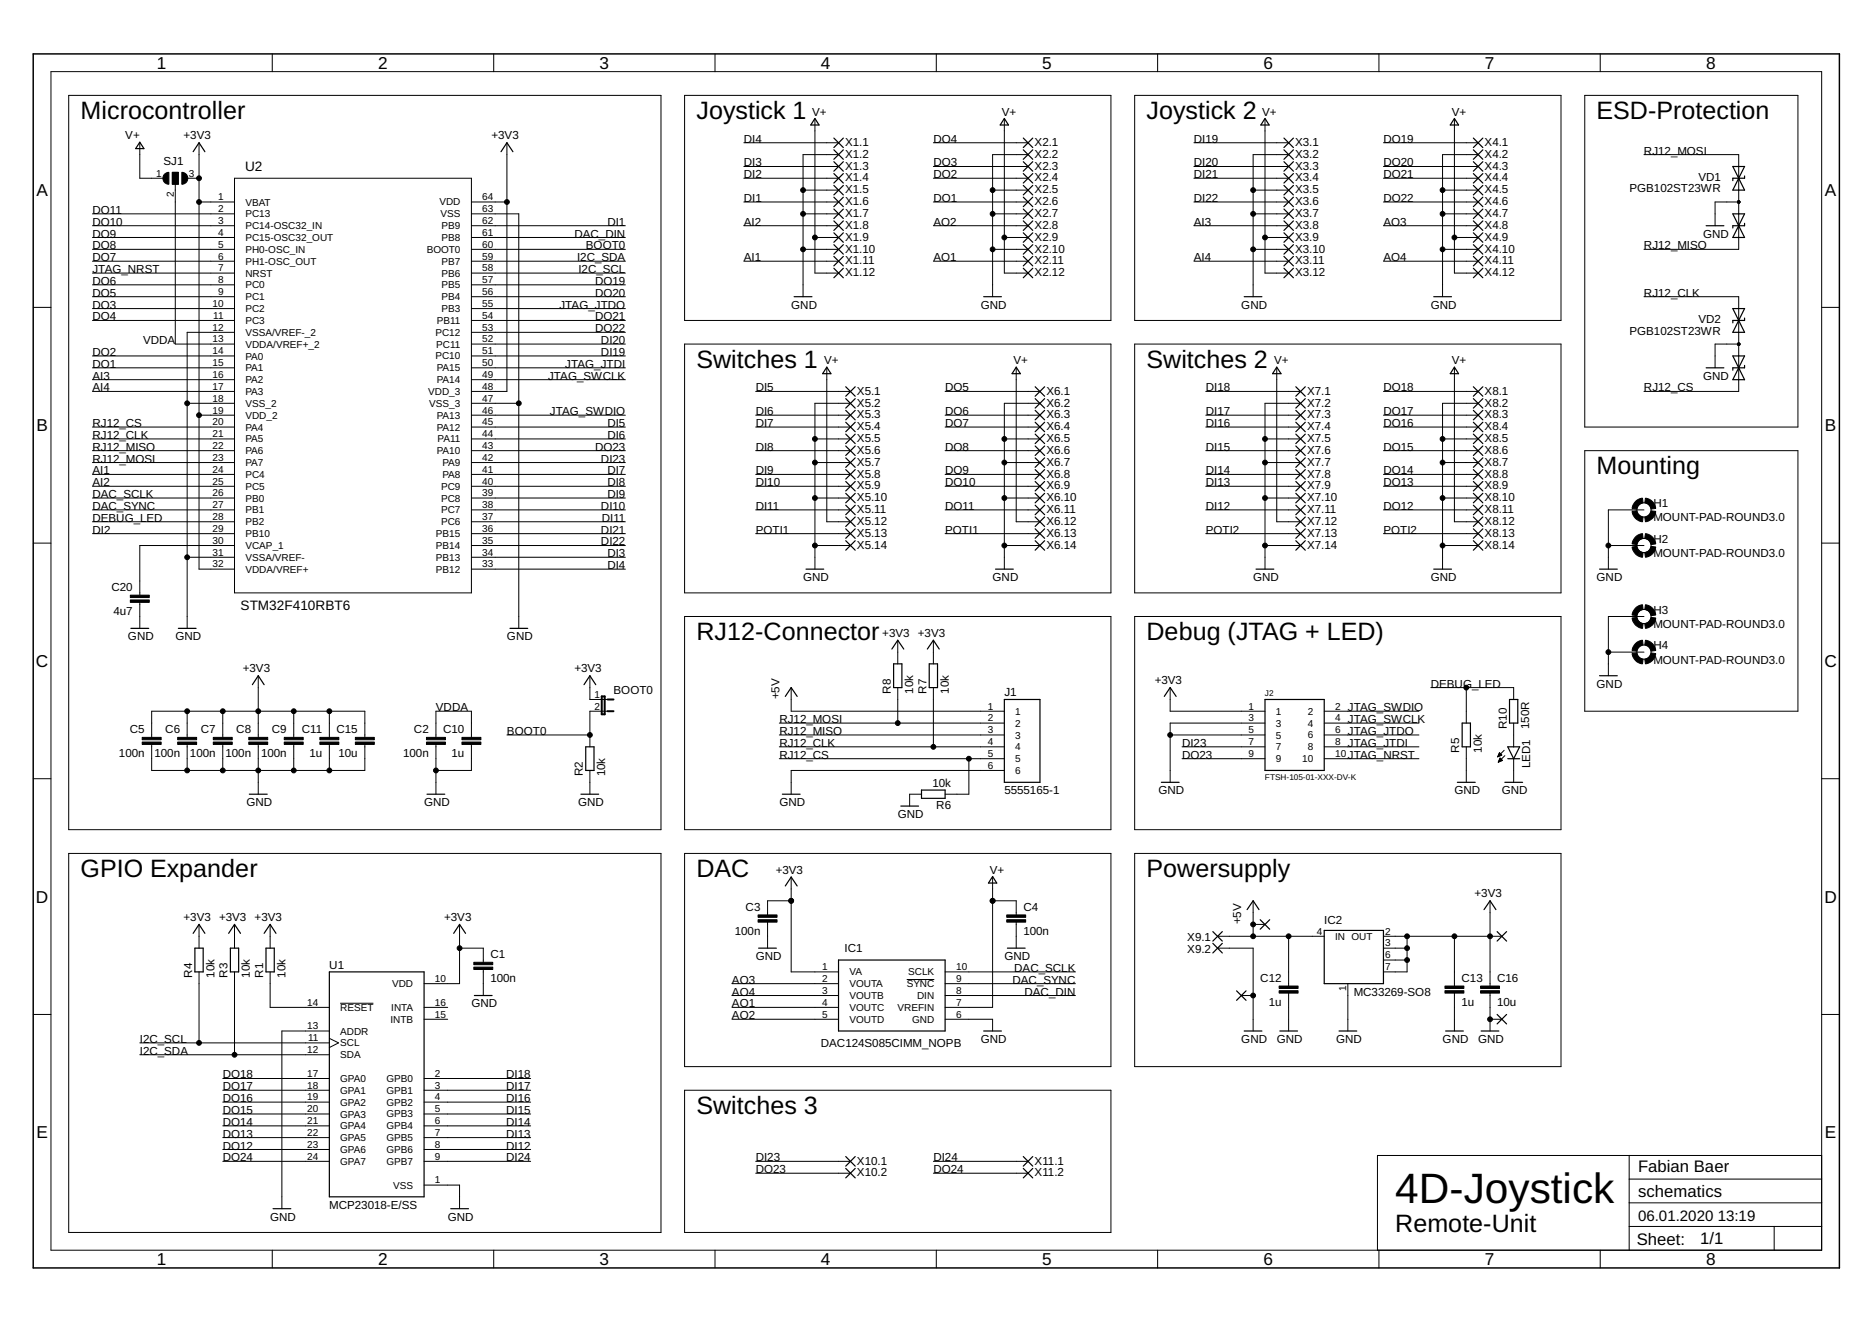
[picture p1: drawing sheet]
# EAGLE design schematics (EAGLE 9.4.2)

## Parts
BOOT0  JP1E  [JP1]
C1  100n  C-EUC0603  [C0603]
C2  100n  C-EUC0603  [C0603]
C3  100n  C-EUC0603  [C0603]
C4  100n  C-EUC0603  [C0603]
C5  100n  C-EUC0603  [C0603]
C6  100n  C-EUC0603  [C0603]
C7  100n  C-EUC0603  [C0603]
C8  100n  C-EUC0603  [C0603]
C9  100n  C-EUC0603  [C0603]
C10  1u  C-EUC0603  [C0603]
C11  1u  C-EUC0603  [C0603]
C12  1u  C-EUC0603  [C0603]
C13  1u  C-EUC0603  [C0603]
C15  10u  C-EUC0603  [C0603]
C16  10u  C-EUC0603  [C0603]
C20  4u7  C-EUC0603  [C0603]
H1  MOUNT-PAD-ROUND3.0  [3,0-PAD]
H2  MOUNT-PAD-ROUND3.0  [3,0-PAD]
H3  MOUNT-PAD-ROUND3.0  [3,0-PAD]
H4  MOUNT-PAD-ROUND3.0  [3,0-PAD]
IC1  DAC124S085CIMM_NOPB  [SOP50P490X110-10N]
IC2  MC33269-SO8  [SO08]
J1  5555165-1  [TE_5555165-1]
J2  FTSH-105-01-XXX-DV-K  [FTSH-105-01-XXX-DV-K]
LED1  LEDSML0603  [SML0603]
R1  10k  R-EU_R0603  [R0603]
R2  10k  R-EU_R0603  [R0603]
R3  10k  R-EU_R0603  [R0603]
R4  10k  R-EU_R0603  [R0603]
R5  10k  R-EU_R0603  [R0603]
R6  10k  R-EU_R0603  [R0603]
R7  10k  R-EU_R0603  [R0603]
R8  10k  R-EU_R0603  [R0603]
R10  150R  R-EU_R0603  [R0603]
SJ1  SJ2W  [SJ_2]
U1  MCP23018-E/SS  [SOP65P780X200-24N]
U2  STM32F410RBT6  [LQFP64-10X10MM]
VD1  PGB102ST23WR  [SOT23]
VD2  PGB102ST23WR  [SOT23]
X1.1  WIREPAD1,6/0,9  [1,6/0,9]
X1.2  WIREPAD1,6/0,9  [1,6/0,9]
X1.3  WIREPAD1,6/0,9  [1,6/0,9]
X1.4  WIREPAD1,6/0,9  [1,6/0,9]
X1.5  WIREPAD1,6/0,9  [1,6/0,9]
X1.6  WIREPAD1,6/0,9  [1,6/0,9]
X1.7  WIREPAD1,6/0,9  [1,6/0,9]
X1.8  WIREPAD1,6/0,9  [1,6/0,9]
X1.9  WIREPAD1,6/0,9  [1,6/0,9]
X1.10  WIREPAD1,6/0,9  [1,6/0,9]
X1.11  WIREPAD1,6/0,9  [1,6/0,9]
X1.12  WIREPAD1,6/0,9  [1,6/0,9]
X2.1  WIREPAD1,6/0,9  [1,6/0,9]
X2.2  WIREPAD1,6/0,9  [1,6/0,9]
X2.3  WIREPAD1,6/0,9  [1,6/0,9]
X2.4  WIREPAD1,6/0,9  [1,6/0,9]
X2.5  WIREPAD1,6/0,9  [1,6/0,9]
X2.6  WIREPAD1,6/0,9  [1,6/0,9]
X2.7  WIREPAD1,6/0,9  [1,6/0,9]
X2.8  WIREPAD1,6/0,9  [1,6/0,9]
X2.9  WIREPAD1,6/0,9  [1,6/0,9]
X2.10  WIREPAD1,6/0,9  [1,6/0,9]
X2.11  WIREPAD1,6/0,9  [1,6/0,9]
X2.12  WIREPAD1,6/0,9  [1,6/0,9]
X3.1  WIREPAD1,6/0,9  [1,6/0,9]
X3.2  WIREPAD1,6/0,9  [1,6/0,9]
X3.3  WIREPAD1,6/0,9  [1,6/0,9]
X3.4  WIREPAD1,6/0,9  [1,6/0,9]
X3.5  WIREPAD1,6/0,9  [1,6/0,9]
X3.6  WIREPAD1,6/0,9  [1,6/0,9]
X3.7  WIREPAD1,6/0,9  [1,6/0,9]
X3.8  WIREPAD1,6/0,9  [1,6/0,9]
X3.9  WIREPAD1,6/0,9  [1,6/0,9]
X3.10  WIREPAD1,6/0,9  [1,6/0,9]
X3.11  WIREPAD1,6/0,9  [1,6/0,9]
X3.12  WIREPAD1,6/0,9  [1,6/0,9]
X4.1  WIREPAD1,6/0,9  [1,6/0,9]
X4.2  WIREPAD1,6/0,9  [1,6/0,9]
X4.3  WIREPAD1,6/0,9  [1,6/0,9]
X4.4  WIREPAD1,6/0,9  [1,6/0,9]
X4.5  WIREPAD1,6/0,9  [1,6/0,9]
X4.6  WIREPAD1,6/0,9  [1,6/0,9]
X4.7  WIREPAD1,6/0,9  [1,6/0,9]
X4.8  WIREPAD1,6/0,9  [1,6/0,9]
X4.9  WIREPAD1,6/0,9  [1,6/0,9]
X4.10  WIREPAD1,6/0,9  [1,6/0,9]
X4.11  WIREPAD1,6/0,9  [1,6/0,9]
X4.12  WIREPAD1,6/0,9  [1,6/0,9]
X5.1  WIREPAD1,6/0,9  [1,6/0,9]
X5.2  WIREPAD1,6/0,9  [1,6/0,9]
X5.3  WIREPAD1,6/0,9  [1,6/0,9]
X5.4  WIREPAD1,6/0,9  [1,6/0,9]
X5.5  WIREPAD1,6/0,9  [1,6/0,9]
X5.6  WIREPAD1,6/0,9  [1,6/0,9]
X5.7  WIREPAD1,6/0,9  [1,6/0,9]
X5.8  WIREPAD1,6/0,9  [1,6/0,9]
X5.9  WIREPAD1,6/0,9  [1,6/0,9]
X5.10  WIREPAD1,6/0,9  [1,6/0,9]
X5.11  WIREPAD1,6/0,9  [1,6/0,9]
X5.12  WIREPAD1,6/0,9  [1,6/0,9]
X5.13  WIREPAD1,6/0,9  [1,6/0,9]
X5.14  WIREPAD1,6/0,9  [1,6/0,9]
X5.15  WIREPAD1,6/0,9  [1,6/0,9]
X5.16  WIREPAD1,6/0,9  [1,6/0,9]
X5.17  WIREPAD1,6/0,9  [1,6/0,9]
X5.18  WIREPAD1,6/0,9  [1,6/0,9]
X6.1  WIREPAD1,6/0,9  [1,6/0,9]
X6.2  WIREPAD1,6/0,9  [1,6/0,9]
X6.3  WIREPAD1,6/0,9  [1,6/0,9]
X6.4  WIREPAD1,6/0,9  [1,6/0,9]
X6.5  WIREPAD1,6/0,9  [1,6/0,9]
X6.6  WIREPAD1,6/0,9  [1,6/0,9]
X6.7  WIREPAD1,6/0,9  [1,6/0,9]
X6.8  WIREPAD1,6/0,9  [1,6/0,9]
X6.9  WIREPAD1,6/0,9  [1,6/0,9]
X6.10  WIREPAD1,6/0,9  [1,6/0,9]
X6.11  WIREPAD1,6/0,9  [1,6/0,9]
X6.12  WIREPAD1,6/0,9  [1,6/0,9]
X6.13  WIREPAD1,6/0,9  [1,6/0,9]
X6.14  WIREPAD1,6/0,9  [1,6/0,9]
X7.1  WIREPAD1,6/0,9  [1,6/0,9]
X7.2  WIREPAD1,6/0,9  [1,6/0,9]
X7.3  WIREPAD1,6/0,9  [1,6/0,9]
X7.4  WIREPAD1,6/0,9  [1,6/0,9]
X7.5  WIREPAD1,6/0,9  [1,6/0,9]
X7.6  WIREPAD1,6/0,9  [1,6/0,9]
X7.7  WIREPAD1,6/0,9  [1,6/0,9]
X7.8  WIREPAD1,6/0,9  [1,6/0,9]
X7.9  WIREPAD1,6/0,9  [1,6/0,9]
X7.10  WIREPAD1,6/0,9  [1,6/0,9]
X7.11  WIREPAD1,6/0,9  [1,6/0,9]
X7.12  WIREPAD1,6/0,9  [1,6/0,9]
X7.13  WIREPAD1,6/0,9  [1,6/0,9]
X7.14  WIREPAD1,6/0,9  [1,6/0,9]
X8.1  WIREPAD1,6/0,9  [1,6/0,9]
X8.2  WIREPAD1,6/0,9  [1,6/0,9]
X8.3  WIREPAD1,6/0,9  [1,6/0,9]
X8.4  WIREPAD1,6/0,9  [1,6/0,9]
X8.5  WIREPAD1,6/0,9  [1,6/0,9]
X8.6  WIREPAD1,6/0,9  [1,6/0,9]
X8.7  WIREPAD1,6/0,9  [1,6/0,9]
X8.8  WIREPAD1,6/0,9  [1,6/0,9]
X8.9  WIREPAD1,6/0,9  [1,6/0,9]
X8.10  WIREPAD1,6/0,9  [1,6/0,9]
X8.11  WIREPAD1,6/0,9  [1,6/0,9]
X8.12  WIREPAD1,6/0,9  [1,6/0,9]
X8.13  WIREPAD1,6/0,9  [1,6/0,9]
X8.14  WIREPAD1,6/0,9  [1,6/0,9]
X9.1  WIREPAD2,54/1,0  [2,54/1,0]
X9.2  WIREPAD2,54/1,0  [2,54/1,0]
X10.1  WIREPAD1,6/0,9  [1,6/0,9]
X10.2  WIREPAD1,6/0,9  [1,6/0,9]
X11.1  WIREPAD1,6/0,9  [1,6/0,9]
X11.2  WIREPAD1,6/0,9  [1,6/0,9]

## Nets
+3V3: BOOT0.1 C1.1 C3.1 C5.1 C6.1 C7.1 C8.1 C9.1 C11.1 C13.1 C15.1 C16.1 IC1.1(VA) IC2.2(OUT) IC2.3(OUT) IC2.6(OUT) IC2.7(OUT) J2.1 R1.2 R3.2 R4.2 R7.2 R8.2 SJ1.3 U1.10(VDD) U2.1(VBAT) U2.19(VDD_2) U2.32(VDDA/VREF+) U2.48(VDD_3) U2.64(VDD) X5.15.1(P)
+5V: C12.1 IC2.4(IN) J1.1 X5.17.1(P) X9.1.1(P)
AI1: U2.24(PC4) X1.11.1(P)
AI2: U2.25(PC5) X1.8.1(P)
AI3: U2.16(PA2) X3.8.1(P)
AI4: U2.17(PA3) X3.11.1(P)
AO1: IC1.4(VOUTC) X2.11.1(P)
AO2: IC1.5(VOUTD) X2.8.1(P)
AO3: IC1.2(VOUTA) X4.8.1(P)
AO4: IC1.3(VOUTB) X4.11.1(P)
BOOT0: BOOT0.2 R2.2 U2.60(BOOT0)
DAC_DIN: IC1.8(DIN) U2.61(PB8)
DAC_SCLK: IC1.10(SCLK) U2.26(PB0)
DAC_SYNC: IC1.9(!SYNC) U2.27(PB1)
DEBUG_LED: R5.2 R10.2 U2.28(PB2)
DI1: U2.62(PB9) X1.6.1(P)
DI2: U2.29(PB10) X1.4.1(P)
DI3: U2.34(PB13) X1.3.1(P)
DI4: U2.33(PB12) X1.1.1(P)
DI5: U2.45(PA12) X5.1.1(P)
DI6: U2.44(PA11) X5.3.1(P)
DI7: U2.41(PA8) X5.4.1(P)
DI8: U2.40(PC9) X5.6.1(P)
DI9: U2.39(PC8) X5.8.1(P)
DI10: U2.38(PC7) X5.9.1(P)
DI11: U2.37(PC6) X5.11.1(P)
DI12: U1.8(GPB6) X7.11.1(P)
DI13: U1.7(GPB5) X7.9.1(P)
DI14: U1.6(GPB4) X7.8.1(P)
DI15: U1.5(GPB3) X7.6.1(P)
DI16: U1.4(GPB2) X7.4.1(P)
DI17: U1.3(GPB1) X7.3.1(P)
DI18: U1.2(GPB0) X7.1.1(P)
DI19: U2.51(PC10) X3.1.1(P)
DI20: U2.52(PC11) X3.3.1(P)
DI21: U2.36(PB15) X3.4.1(P)
DI22: U2.35(PB14) X3.6.1(P)
DI23: J2.7 U2.42(PA9) X10.1.1(P)
DI24: U1.9(GPB7) X11.1.1(P)
DO1: U2.15(PA1) X2.6.1(P)
DO2: U2.14(PA0) X2.4.1(P)
DO3: U2.10(PC2) X2.3.1(P)
DO4: U2.11(PC3) X2.1.1(P)
DO5: U2.9(PC1) X6.1.1(P)
DO6: U2.8(PC0) X6.3.1(P)
DO7: U2.6(PH1-OSC_OUT) X6.4.1(P)
DO8: U2.5(PH0-OSC_IN) X6.6.1(P)
DO9: U2.4(PC15-OSC32_OUT) X6.8.1(P)
DO10: U2.3(PC14-OSC32_IN) X6.9.1(P)
DO11: U2.2(PC13) X6.11.1(P)
DO12: U1.23(GPA6) X8.11.1(P)
DO13: U1.22(GPA5) X8.9.1(P)
DO14: U1.21(GPA4) X8.8.1(P)
DO15: U1.20(GPA3) X8.6.1(P)
DO16: U1.19(GPA2) X8.4.1(P)
DO17: U1.18(GPA1) X8.3.1(P)
DO18: U1.17(GPA0) X8.1.1(P)
DO19: U2.57(PB5) X4.1.1(P)
DO20: U2.56(PB4) X4.3.1(P)
DO21: U2.54(PB11) X4.4.1(P)
DO22: U2.53(PC12) X4.6.1(P)
DO23: J2.9 U2.43(PA10) X10.2.1(P)
DO24: U1.24(GPA7) X11.2.1(P)
GND: C1.2 C2.2 C3.2 C4.2 C5.2 C6.2 C7.2 C8.2 C9.2 C10.2 C11.2 C12.2 C13.2 C15.2 C16.2 C20.2 H1.B3,0(MOUNT) H2.B3,0(MOUNT) H3.B3,0(MOUNT) H4.B3,0(MOUNT) IC1.6(GND) IC2.1(GND/ADJ) J1.6 J2.3 J2.5 LED1.C R2.1 R5.1 R6.2 U1.1(VSS) U1.13(ADDR) U2.12(VSSA/VREF-_2) U2.18(VSS_2) U2.31(VSSA/VREF-) U2.47(VSS_3) U2.63(VSS) VD1.3(C) VD2.3(C) X1.2.1(P) X1.5.1(P) X1.7.1(P) X1.10.1(P) X2.2.1(P) X2.5.1(P) X2.7.1(P) X2.10.1(P) X3.2.1(P) X3.5.1(P) X3.7.1(P) X3.10.1(P) X4.2.1(P) X4.5.1(P) X4.7.1(P) X4.10.1(P) X5.2.1(P) X5.5.1(P) X5.7.1(P) X5.10.1(P) X5.14.1(P) X5.16.1(P) X5.18.1(P) X6.2.1(P) X6.5.1(P) X6.7.1(P) X6.10.1(P) X6.14.1(P) X7.2.1(P) X7.5.1(P) X7.7.1(P) X7.10.1(P) X7.14.1(P) X8.2.1(P) X8.5.1(P) X8.7.1(P) X8.10.1(P) X8.14.1(P) X9.2.1(P)
I2C_SCL: R4.1 U1.11(SCL) U2.58(PB6)
I2C_SDA: R3.1 U1.12(SDA) U2.59(PB7)
JTAG_JTDI: J2.8 U2.50(PA15)
JTAG_JTDO: J2.6 U2.55(PB3)
JTAG_NRST: J2.10 U2.7(NRST)
JTAG_SWCLK: J2.4 U2.49(PA14)
JTAG_SWDIO: J2.2 U2.46(PA13)
N$1: R1.1 U1.14(!RESET)
N$2: C20.1 U2.30(VCAP_1)
N$5: LED1.A R10.1
POTI1: X5.13.1(P) X6.13.1(P)
POTI2: X7.13.1(P) X8.13.1(P)
RJ12_CLK: J1.4 R7.1 U2.21(PA5) VD2.2(A1)
RJ12_CS: J1.5 R6.1 U2.20(PA4) VD2.1(A)
RJ12_MISO: J1.3 U2.22(PA6) VD1.1(A)
RJ12_MOSI: J1.2 R8.1 U2.23(PA7) VD1.2(A1)
V+: C4.1 IC1.7(VREFIN) SJ1.1 X1.9.1(P) X1.12.1(P) X2.9.1(P) X2.12.1(P) X3.9.1(P) X3.12.1(P) X4.9.1(P) X4.12.1(P) X5.12.1(P) X6.12.1(P) X7.12.1(P) X8.12.1(P)
VDDA: C2.1 C10.1 SJ1.2 U2.13(VDDA/VREF+_2)
Unconnected: U1.15(INTB) U1.16(INTA)

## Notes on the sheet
- Microcontroller | Joystick 1 | Joystick 2 | ESD-Protection
- Switches 1 | Switches 2
- Mounting
- RJ12-Connector | Debug (JTAG + LED)
- GPIO Expander | DAC | Powersupply
- Switches 3
- Fabian Baer
- 4D-Joystick
- Remote-Unit
